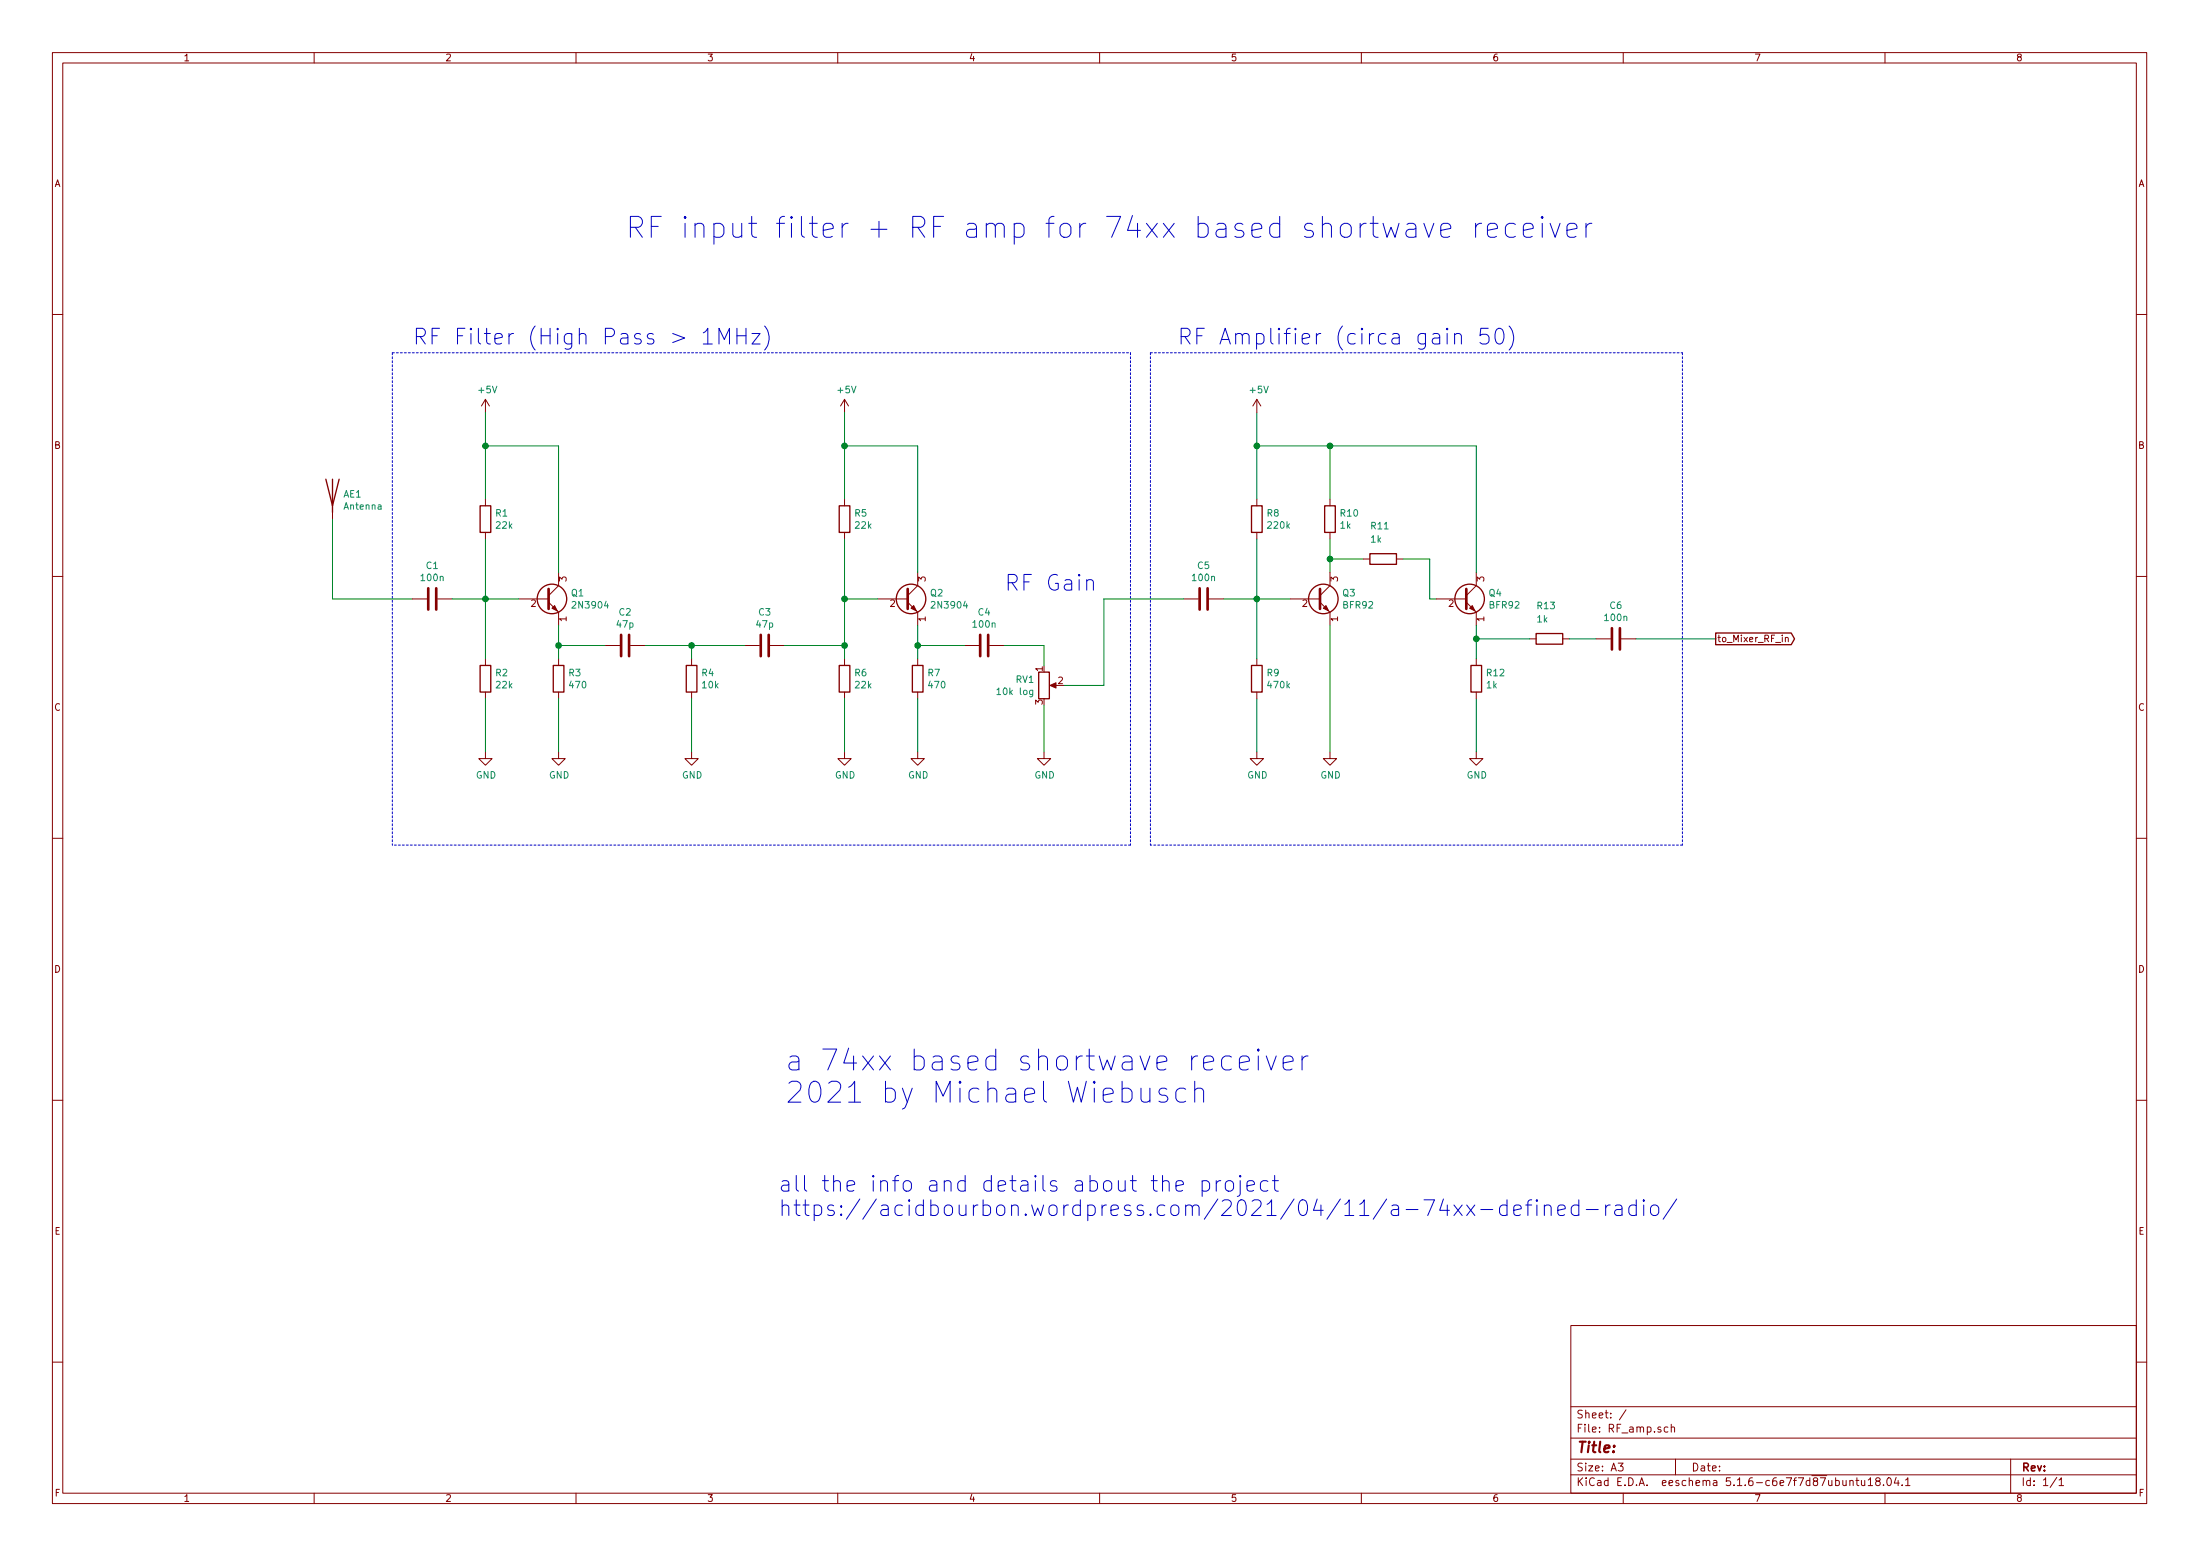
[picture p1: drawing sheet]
EESchema Schematic File Version 4
EELAYER 30 0
EELAYER END
$Descr A3 16535 11693
encoding utf-8
Sheet 1 1
Title ""
Date ""
Rev ""
Comp ""
Comment1 ""
Comment2 ""
Comment3 ""
Comment4 ""
$EndDescr
$Comp
L power:+5V #PWR01
U 1 1
P 3650 3100
F 0 "#PWR01" H 3650 2950 50  0001 C CNN
F 1 "+5V" H 3665 3273 50  0000 C CNN
F 2 "" H 3650 3100 50  0001 C CNN
F 3 "" H 3650 3100 50  0001 C CNN
	1    3650 3100
	1    0    0    -1  
$EndComp
Connection ~ 3650 3350
Wire Wire Line
	3650 3350 3650 3100
$Comp
L power:GND #PWR02
U 1 1
P 3650 5650
F 0 "#PWR02" H 3650 5400 50  0001 C CNN
F 1 "GND" H 3655 5477 50  0000 C CNN
F 2 "" H 3650 5650 50  0001 C CNN
F 3 "" H 3650 5650 50  0001 C CNN
	1    3650 5650
	1    0    0    -1  
$EndComp
Wire Wire Line
	4200 5250 4200 5650
$Comp
L power:GND #PWR03
U 1 1
P 4200 5650
F 0 "#PWR03" H 4200 5400 50  0001 C CNN
F 1 "GND" H 4205 5477 50  0000 C CNN
F 2 "" H 4200 5650 50  0001 C CNN
F 3 "" H 4200 5650 50  0001 C CNN
	1    4200 5650
	1    0    0    -1  
$EndComp
Wire Wire Line
	3650 5650 3650 5250
Wire Wire Line
	3650 3350 4200 3350
Wire Wire Line
	3650 3750 3650 3350
$Comp
L Device:R R3
U 1 1
P 4200 5100
F 0 "R3" H 4270 5146 50  0000 L CNN
F 1 "470" H 4270 5055 50  0000 L CNN
F 2 "" V 4130 5100 50  0001 C CNN
F 3 "~" H 4200 5100 50  0001 C CNN
	1    4200 5100
	1    0    0    -1  
$EndComp
Wire Wire Line
	3650 4500 3650 4950
Wire Wire Line
	3650 4500 3900 4500
Connection ~ 3650 4500
Wire Wire Line
	3650 4050 3650 4500
Wire Wire Line
	3400 4500 3650 4500
$Comp
L Device:R R2
U 1 1
P 3650 5100
F 0 "R2" H 3720 5146 50  0000 L CNN
F 1 "22k" H 3720 5055 50  0000 L CNN
F 2 "" V 3580 5100 50  0001 C CNN
F 3 "~" H 3650 5100 50  0001 C CNN
	1    3650 5100
	1    0    0    -1  
$EndComp
$Comp
L Device:R R1
U 1 1
P 3650 3900
F 0 "R1" H 3720 3946 50  0000 L CNN
F 1 "22k" H 3720 3855 50  0000 L CNN
F 2 "" V 3580 3900 50  0001 C CNN
F 3 "~" H 3650 3900 50  0001 C CNN
	1    3650 3900
	1    0    0    -1  
$EndComp
$Comp
L Device:C C1
U 1 1
P 3250 4500
F 0 "C1" V 2998 4500 50  0000 C CNN
F 1 "100n" V 3089 4500 50  0000 C CNN
F 2 "" H 3288 4350 50  0001 C CNN
F 3 "~" H 3250 4500 50  0001 C CNN
	1    3250 4500
	0    1    1    0   
$EndComp
$Comp
L Transistor_BJT:2N3904 Q1
U 1 1
P 4100 4500
F 0 "Q1" H 4290 4546 50  0000 L CNN
F 1 "2N3904" H 4290 4455 50  0000 L CNN
F 2 "Package_TO_SOT_THT:TO-92_Inline" H 4300 4425 50  0001 L CIN
F 3 "https://www.fairchildsemi.com/datasheets/2N/2N3904.pdf" H 4100 4500 50  0001 L CNN
	1    4100 4500
	1    0    0    -1  
$EndComp
$Comp
L Transistor_BJT:2N3904 Q2
U 1 1
P 6800 4500
F 0 "Q2" H 6990 4546 50  0000 L CNN
F 1 "2N3904" H 6990 4455 50  0000 L CNN
F 2 "Package_TO_SOT_THT:TO-92_Inline" H 7000 4425 50  0001 L CIN
F 3 "https://www.fairchildsemi.com/datasheets/2N/2N3904.pdf" H 6800 4500 50  0001 L CNN
	1    6800 4500
	1    0    0    -1  
$EndComp
$Comp
L Device:R R5
U 1 1
P 6350 3900
F 0 "R5" H 6420 3946 50  0000 L CNN
F 1 "22k" H 6420 3855 50  0000 L CNN
F 2 "" V 6280 3900 50  0001 C CNN
F 3 "~" H 6350 3900 50  0001 C CNN
	1    6350 3900
	1    0    0    -1  
$EndComp
$Comp
L Device:R R6
U 1 1
P 6350 5100
F 0 "R6" H 6420 5146 50  0000 L CNN
F 1 "22k" H 6420 5055 50  0000 L CNN
F 2 "" V 6280 5100 50  0001 C CNN
F 3 "~" H 6350 5100 50  0001 C CNN
	1    6350 5100
	1    0    0    -1  
$EndComp
Wire Wire Line
	6350 4050 6350 4500
Connection ~ 6350 4500
Wire Wire Line
	6350 4500 6600 4500
$Comp
L Device:R R7
U 1 1
P 6900 5100
F 0 "R7" H 6970 5146 50  0000 L CNN
F 1 "470" H 6970 5055 50  0000 L CNN
F 2 "" V 6830 5100 50  0001 C CNN
F 3 "~" H 6900 5100 50  0001 C CNN
	1    6900 5100
	1    0    0    -1  
$EndComp
Wire Wire Line
	6350 3750 6350 3350
Wire Wire Line
	6350 3350 6900 3350
Wire Wire Line
	6350 5650 6350 5250
Wire Wire Line
	6900 4700 6900 4850
Connection ~ 6900 4850
Wire Wire Line
	6900 4850 6900 4950
$Comp
L power:GND #PWR07
U 1 1
P 6900 5650
F 0 "#PWR07" H 6900 5400 50  0001 C CNN
F 1 "GND" H 6905 5477 50  0000 C CNN
F 2 "" H 6900 5650 50  0001 C CNN
F 3 "" H 6900 5650 50  0001 C CNN
	1    6900 5650
	1    0    0    -1  
$EndComp
Wire Wire Line
	6900 5250 6900 5650
$Comp
L power:GND #PWR06
U 1 1
P 6350 5650
F 0 "#PWR06" H 6350 5400 50  0001 C CNN
F 1 "GND" H 6355 5477 50  0000 C CNN
F 2 "" H 6350 5650 50  0001 C CNN
F 3 "" H 6350 5650 50  0001 C CNN
	1    6350 5650
	1    0    0    -1  
$EndComp
Wire Wire Line
	6350 3350 6350 3100
Connection ~ 6350 3350
$Comp
L power:+5V #PWR05
U 1 1
P 6350 3100
F 0 "#PWR05" H 6350 2950 50  0001 C CNN
F 1 "+5V" H 6365 3273 50  0000 C CNN
F 2 "" H 6350 3100 50  0001 C CNN
F 3 "" H 6350 3100 50  0001 C CNN
	1    6350 3100
	1    0    0    -1  
$EndComp
Wire Wire Line
	6900 3350 6900 4300
$Comp
L Device:Antenna AE1
U 1 1
P 2500 3700
F 0 "AE1" H 2580 3689 50  0000 L CNN
F 1 "Antenna" H 2580 3598 50  0000 L CNN
F 2 "" H 2500 3700 50  0001 C CNN
F 3 "~" H 2500 3700 50  0001 C CNN
	1    2500 3700
	1    0    0    -1  
$EndComp
Wire Wire Line
	2500 3900 2500 4500
$Comp
L Device:C C4
U 1 1
P 7400 4850
F 0 "C4" V 7148 4850 50  0000 C CNN
F 1 "100n" V 7239 4850 50  0000 C CNN
F 2 "" H 7438 4700 50  0001 C CNN
F 3 "~" H 7400 4850 50  0001 C CNN
	1    7400 4850
	0    1    1    0   
$EndComp
$Comp
L Device:R_POT RV1
U 1 1
P 7850 5150
F 0 "RV1" H 7780 5196 50  0000 R CNN
F 1 "10k log" H 7780 5105 50  0000 R CNN
F 2 "" H 7850 5150 50  0001 C CNN
F 3 "~" H 7850 5150 50  0001 C CNN
	1    7850 5150
	1    0    0    -1  
$EndComp
$Comp
L power:GND #PWR08
U 1 1
P 7850 5650
F 0 "#PWR08" H 7850 5400 50  0001 C CNN
F 1 "GND" H 7855 5477 50  0000 C CNN
F 2 "" H 7850 5650 50  0001 C CNN
F 3 "" H 7850 5650 50  0001 C CNN
	1    7850 5650
	1    0    0    -1  
$EndComp
Wire Wire Line
	7850 5000 7850 4850
Wire Wire Line
	8000 5150 8300 5150
Wire Wire Line
	7850 5300 7850 5650
Wire Wire Line
	2500 4500 3100 4500
Text Notes 3100 2600 0    118  ~ 0
RF Filter (High Pass > 1MHz)
Wire Notes Line
	2950 2650 2950 6350
Text Notes 5850 9150 0    118  ~ 0
all the info and details about the project\nhttps://acidbourbon.wordpress.com/2021/04/11/a-74xx-defined-radio/
Text Notes 5900 8300 0    157  ~ 0
a 74xx based shortwave receiver\n2021 by Michael Wiebusch
Wire Wire Line
	4200 4700 4200 4850
Wire Wire Line
	4200 3350 4200 4300
Wire Wire Line
	4200 4850 4550 4850
Connection ~ 4200 4850
Wire Wire Line
	4200 4850 4200 4950
$Comp
L power:GND #PWR04
U 1 1
P 5200 5650
F 0 "#PWR04" H 5200 5400 50  0001 C CNN
F 1 "GND" H 5205 5477 50  0000 C CNN
F 2 "" H 5200 5650 50  0001 C CNN
F 3 "" H 5200 5650 50  0001 C CNN
	1    5200 5650
	1    0    0    -1  
$EndComp
Wire Wire Line
	5200 5650 5200 5250
$Comp
L Device:R R4
U 1 1
P 5200 5100
F 0 "R4" H 5270 5146 50  0000 L CNN
F 1 "10k" H 5270 5055 50  0000 L CNN
F 2 "" V 5130 5100 50  0001 C CNN
F 3 "~" H 5200 5100 50  0001 C CNN
	1    5200 5100
	1    0    0    -1  
$EndComp
Wire Wire Line
	5200 4950 5200 4850
Connection ~ 5200 4850
Wire Wire Line
	5200 4850 5600 4850
$Comp
L Device:C C2
U 1 1
P 4700 4850
F 0 "C2" V 4448 4850 50  0000 C CNN
F 1 "47p" V 4539 4850 50  0000 C CNN
F 2 "" H 4738 4700 50  0001 C CNN
F 3 "~" H 4700 4850 50  0001 C CNN
	1    4700 4850
	0    1    1    0   
$EndComp
Wire Wire Line
	4850 4850 5200 4850
$Comp
L Device:C C3
U 1 1
P 5750 4850
F 0 "C3" V 5498 4850 50  0000 C CNN
F 1 "47p" V 5589 4850 50  0000 C CNN
F 2 "" H 5788 4700 50  0001 C CNN
F 3 "~" H 5750 4850 50  0001 C CNN
	1    5750 4850
	0    1    1    0   
$EndComp
Wire Wire Line
	5900 4850 6350 4850
Connection ~ 6350 4850
Wire Wire Line
	6350 4850 6350 4950
Wire Wire Line
	6350 4500 6350 4850
Wire Wire Line
	7850 4850 7550 4850
Wire Wire Line
	6900 4850 7250 4850
$Comp
L power:+5V #PWR09
U 1 1
P 9450 3100
F 0 "#PWR09" H 9450 2950 50  0001 C CNN
F 1 "+5V" H 9465 3273 50  0000 C CNN
F 2 "" H 9450 3100 50  0001 C CNN
F 3 "" H 9450 3100 50  0001 C CNN
	1    9450 3100
	1    0    0    -1  
$EndComp
Connection ~ 9450 3350
Wire Wire Line
	9450 3350 9450 3100
$Comp
L power:GND #PWR010
U 1 1
P 9450 5650
F 0 "#PWR010" H 9450 5400 50  0001 C CNN
F 1 "GND" H 9455 5477 50  0000 C CNN
F 2 "" H 9450 5650 50  0001 C CNN
F 3 "" H 9450 5650 50  0001 C CNN
	1    9450 5650
	1    0    0    -1  
$EndComp
$Comp
L power:GND #PWR011
U 1 1
P 10000 5650
F 0 "#PWR011" H 10000 5400 50  0001 C CNN
F 1 "GND" H 10005 5477 50  0000 C CNN
F 2 "" H 10000 5650 50  0001 C CNN
F 3 "" H 10000 5650 50  0001 C CNN
	1    10000 5650
	1    0    0    -1  
$EndComp
Wire Wire Line
	9450 5650 9450 5250
Wire Wire Line
	9450 3350 10000 3350
Wire Wire Line
	9450 3750 9450 3350
Wire Wire Line
	9450 4500 9450 4950
Wire Wire Line
	9450 4500 9700 4500
Connection ~ 9450 4500
Wire Wire Line
	9450 4050 9450 4500
Wire Wire Line
	9200 4500 9450 4500
$Comp
L Device:R R9
U 1 1
P 9450 5100
F 0 "R9" H 9520 5146 50  0000 L CNN
F 1 "470k" H 9520 5055 50  0000 L CNN
F 2 "" V 9380 5100 50  0001 C CNN
F 3 "~" H 9450 5100 50  0001 C CNN
	1    9450 5100
	1    0    0    -1  
$EndComp
$Comp
L Device:R R8
U 1 1
P 9450 3900
F 0 "R8" H 9520 3946 50  0000 L CNN
F 1 "220k" H 9520 3855 50  0000 L CNN
F 2 "" V 9380 3900 50  0001 C CNN
F 3 "~" H 9450 3900 50  0001 C CNN
	1    9450 3900
	1    0    0    -1  
$EndComp
$Comp
L Device:C C5
U 1 1
P 9050 4500
F 0 "C5" V 8798 4500 50  0000 C CNN
F 1 "100n" V 8889 4500 50  0000 C CNN
F 2 "" H 9088 4350 50  0001 C CNN
F 3 "~" H 9050 4500 50  0001 C CNN
	1    9050 4500
	0    1    1    0   
$EndComp
$Comp
L Transistor_BJT:2N3904 Q3
U 1 1
P 9900 4500
F 0 "Q3" H 10090 4546 50  0000 L CNN
F 1 "BFR92" H 10090 4455 50  0000 L CNN
F 2 "Package_TO_SOT_THT:TO-92_Inline" H 10100 4425 50  0001 L CIN
F 3 "https://www.fairchildsemi.com/datasheets/2N/2N3904.pdf" H 9900 4500 50  0001 L CNN
	1    9900 4500
	1    0    0    -1  
$EndComp
Wire Wire Line
	8300 4500 8900 4500
Wire Wire Line
	10000 3350 10000 3750
Wire Wire Line
	8300 4500 8300 5150
Wire Notes Line
	8500 2650 8500 6350
Wire Notes Line
	8500 6350 2950 6350
Wire Notes Line
	2950 2650 8500 2650
Wire Notes Line
	8650 2650 8650 6350
$Comp
L Device:R R10
U 1 1
P 10000 3900
F 0 "R10" H 10070 3946 50  0000 L CNN
F 1 "1k" H 10070 3855 50  0000 L CNN
F 2 "" V 9930 3900 50  0001 C CNN
F 3 "~" H 10000 3900 50  0001 C CNN
	1    10000 3900
	1    0    0    -1  
$EndComp
Wire Wire Line
	10000 4050 10000 4200
Wire Wire Line
	10000 4700 10000 5650
$Comp
L Device:R R11
U 1 1
P 10400 4200
F 0 "R11" V 10150 4100 50  0000 L CNN
F 1 "1k" V 10250 4100 50  0000 L CNN
F 2 "" V 10330 4200 50  0001 C CNN
F 3 "~" H 10400 4200 50  0001 C CNN
	1    10400 4200
	0    1    1    0   
$EndComp
Connection ~ 10000 4200
Wire Wire Line
	10000 4200 10000 4300
$Comp
L power:GND #PWR012
U 1 1
P 11100 5650
F 0 "#PWR012" H 11100 5400 50  0001 C CNN
F 1 "GND" H 11105 5477 50  0000 C CNN
F 2 "" H 11100 5650 50  0001 C CNN
F 3 "" H 11100 5650 50  0001 C CNN
	1    11100 5650
	1    0    0    -1  
$EndComp
$Comp
L Transistor_BJT:2N3904 Q4
U 1 1
P 11000 4500
F 0 "Q4" H 11190 4546 50  0000 L CNN
F 1 "BFR92" H 11190 4455 50  0000 L CNN
F 2 "Package_TO_SOT_THT:TO-92_Inline" H 11200 4425 50  0001 L CIN
F 3 "https://www.fairchildsemi.com/datasheets/2N/2N3904.pdf" H 11000 4500 50  0001 L CNN
	1    11000 4500
	1    0    0    -1  
$EndComp
$Comp
L Device:R R12
U 1 1
P 11100 5100
F 0 "R12" H 11170 5146 50  0000 L CNN
F 1 "1k" H 11170 5055 50  0000 L CNN
F 2 "" V 11030 5100 50  0001 C CNN
F 3 "~" H 11100 5100 50  0001 C CNN
	1    11100 5100
	1    0    0    -1  
$EndComp
Wire Wire Line
	11100 4700 11100 4800
Wire Wire Line
	10000 3350 11100 3350
Connection ~ 10000 3350
Wire Wire Line
	11100 5250 11100 5650
Wire Wire Line
	11100 3350 11100 4300
Connection ~ 11100 4800
Wire Wire Line
	11100 4800 11100 4950
Wire Wire Line
	10800 4500 10750 4500
Wire Wire Line
	10750 4500 10750 4200
Wire Wire Line
	10000 4200 10250 4200
Wire Wire Line
	10550 4200 10750 4200
$Comp
L Device:R R13
U 1 1
P 11650 4800
F 0 "R13" V 11400 4700 50  0000 L CNN
F 1 "1k" V 11500 4700 50  0000 L CNN
F 2 "" V 11580 4800 50  0001 C CNN
F 3 "~" H 11650 4800 50  0001 C CNN
	1    11650 4800
	0    1    1    0   
$EndComp
Wire Wire Line
	11100 4800 11500 4800
$Comp
L Device:C C6
U 1 1
P 12150 4800
F 0 "C6" V 11898 4800 50  0000 C CNN
F 1 "100n" V 11989 4800 50  0000 C CNN
F 2 "" H 12188 4650 50  0001 C CNN
F 3 "~" H 12150 4800 50  0001 C CNN
	1    12150 4800
	0    1    1    0   
$EndComp
Wire Wire Line
	11800 4800 12000 4800
Text GLabel 12900 4800 2    50   Output ~ 0
to_Mixer_RF_in
Wire Notes Line
	8650 2650 12650 2650
Wire Notes Line
	12650 2650 12650 6350
Wire Notes Line
	12650 6350 8650 6350
Text Notes 4700 1800 0    157  ~ 0
RF input filter + RF amp for 74xx based shortwave receiver
Text Notes 8850 2600 0    118  ~ 0
RF Amplifier (circa gain 50)
Text Notes 7550 4450 0    118  ~ 0
RF Gain
Wire Wire Line
	12300 4800 12900 4800
$EndSCHEMATC
